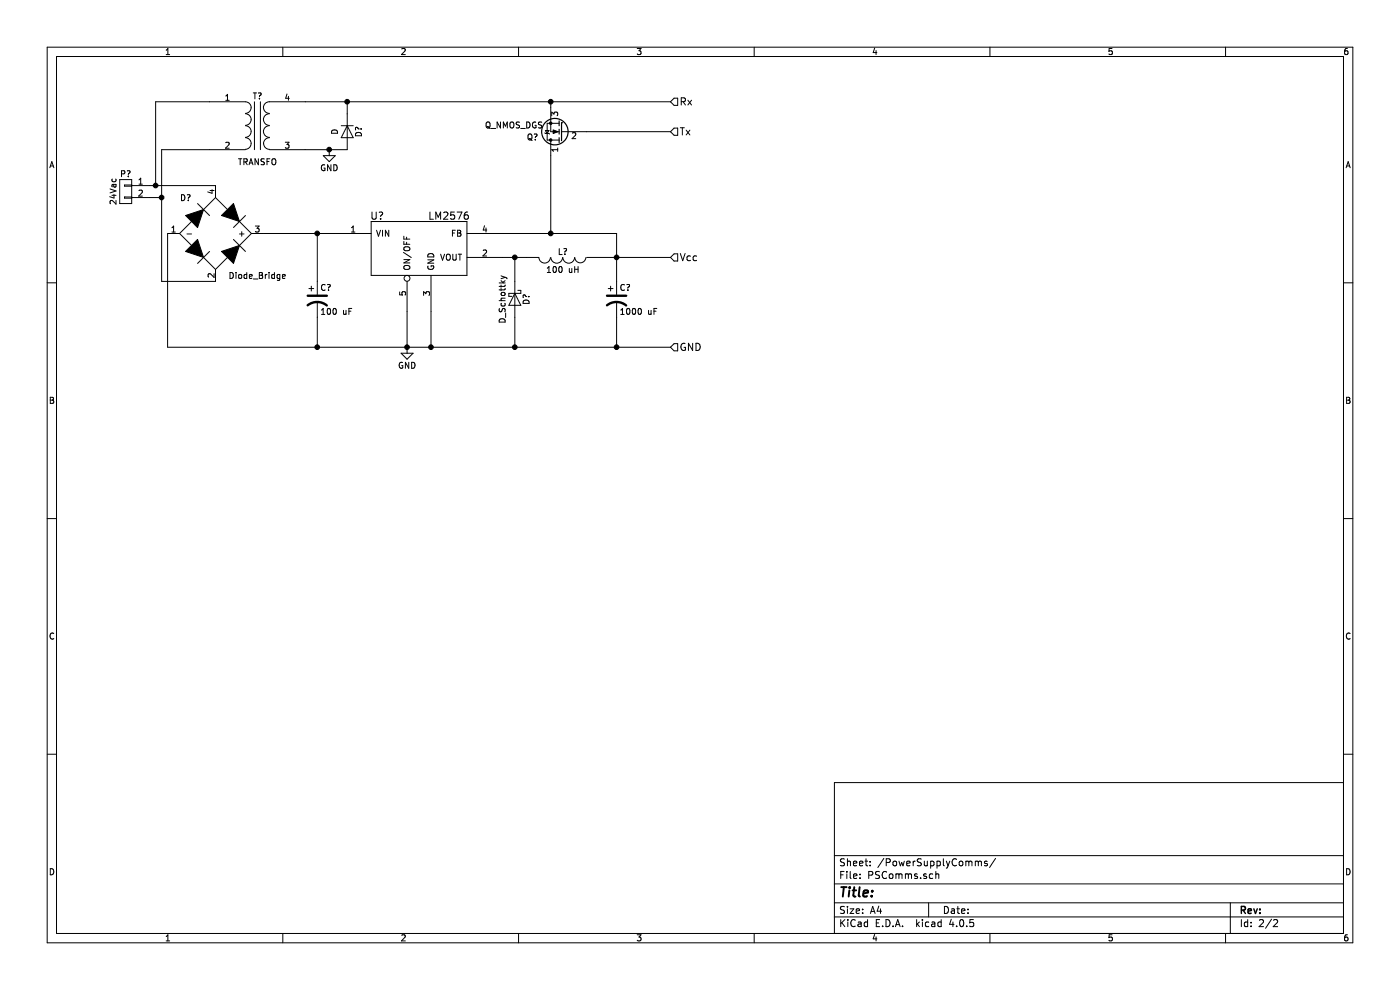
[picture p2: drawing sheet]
EESchema Schematic File Version 2
LIBS:RemoteMotorDriver-rescue
LIBS:power
LIBS:device
LIBS:transistors
LIBS:conn
LIBS:linear
LIBS:regul
LIBS:74xx
LIBS:cmos4000
LIBS:adc-dac
LIBS:memory
LIBS:xilinx
LIBS:microcontrollers
LIBS:dsp
LIBS:microchip
LIBS:analog_switches
LIBS:motorola
LIBS:texas
LIBS:intel
LIBS:audio
LIBS:interface
LIBS:digital-audio
LIBS:philips
LIBS:display
LIBS:cypress
LIBS:siliconi
LIBS:opto
LIBS:atmel
LIBS:contrib
LIBS:valves
LIBS:l293
LIBS:a11xx
LIBS:vreg
LIBS:RemoteMotorDriver-cache
EELAYER 25 0
EELAYER END
$Descr A4 11693 8268
encoding utf-8
Sheet 2 2
Title ""
Date ""
Rev ""
Comp ""
Comment1 ""
Comment2 ""
Comment3 ""
Comment4 ""
$EndDescr
$Comp
L CONN_01X02 P?
U 1 1
P 1050 1600
F 0 "P?" H 1050 1750 50  0000 C CNN
F 1 "24Vac" V 1150 1600 50  0000 C CNN
F 2 "" H 1050 1600 50  0000 C CNN
F 3 "" H 1050 1600 50  0000 C CNN
	1    1050 1600
	-1   0    0    -1  
$EndComp
$Comp
L TRANSFO T?
U 1 1
P 2150 1050
F 0 "T?" H 2150 1300 50  0000 C CNN
F 1 "TRANSFO" H 2150 750 50  0000 C CNN
F 2 "" H 2150 1050 50  0000 C CNN
F 3 "" H 2150 1050 50  0000 C CNN
	1    2150 1050
	1    0    0    -1  
$EndComp
$Comp
L Diode_Bridge D?
U 1 1
P 1800 1950
F 0 "D?" H 1550 2250 50  0000 C CNN
F 1 "Diode_Bridge" H 2150 1600 50  0000 C CNN
F 2 "" H 1800 1950 50  0000 C CNN
F 3 "" H 1800 1950 50  0000 C CNN
	1    1800 1950
	1    0    0    -1  
$EndComp
$Comp
L D D?
U 1 1
P 2900 1100
F 0 "D?" H 2900 1200 50  0000 C CNN
F 1 "D" H 2900 1000 50  0000 C CNN
F 2 "" H 2900 1100 50  0000 C CNN
F 3 "" H 2900 1100 50  0000 C CNN
	1    2900 1100
	0    1    1    0   
$EndComp
$Comp
L GND #PWR?
U 1 1
P 2750 1250
F 0 "#PWR?" H 2750 1000 50  0001 C CNN
F 1 "GND" H 2750 1100 50  0000 C CNN
F 2 "" H 2750 1250 50  0000 C CNN
F 3 "" H 2750 1250 50  0000 C CNN
	1    2750 1250
	1    0    0    -1  
$EndComp
Text HLabel 5600 850  2    60   Input ~ 0
Rx
$Comp
L LM2576 U?
U 1 1
P 3500 2050
F 0 "U?" H 3150 2300 60  0000 C CNN
F 1 "LM2576" H 3750 2300 60  0000 C CNN
F 2 "" H 3500 2050 60  0001 C CNN
F 3 "" H 3500 2050 60  0001 C CNN
F 4 "Texas Instruments" H 3500 2400 60  0001 C CNN "Manufacturer"
	1    3500 2050
	1    0    0    -1  
$EndComp
$Comp
L CP1 C?
U 1 1
P 2650 2500
F 0 "C?" H 2675 2600 50  0000 L CNN
F 1 "100 uF" H 2675 2400 50  0000 L CNN
F 2 "" H 2650 2500 50  0000 C CNN
F 3 "" H 2650 2500 50  0000 C CNN
	1    2650 2500
	1    0    0    -1  
$EndComp
$Comp
L GND #PWR?
U 1 1
P 3400 2900
F 0 "#PWR?" H 3400 2650 50  0001 C CNN
F 1 "GND" H 3400 2750 50  0000 C CNN
F 2 "" H 3400 2900 50  0000 C CNN
F 3 "" H 3400 2900 50  0000 C CNN
	1    3400 2900
	1    0    0    -1  
$EndComp
Text HLabel 5600 2150 2    60   Input ~ 0
Vcc
Wire Wire Line
	1250 1550 1800 1550
Wire Wire Line
	1250 1650 1350 1650
Wire Wire Line
	1350 1250 1350 2350
Wire Wire Line
	1350 1250 1750 1250
Connection ~ 1350 1650
Wire Wire Line
	1300 1550 1300 850 
Wire Wire Line
	1300 850  1750 850 
Connection ~ 1300 1550
Wire Wire Line
	1350 2350 1800 2350
Wire Wire Line
	2550 1250 2900 1250
Connection ~ 2750 1250
Wire Wire Line
	2900 950  2900 850 
Wire Wire Line
	2550 850  5600 850 
Connection ~ 2900 850 
Wire Wire Line
	2200 1950 2800 1950
Wire Wire Line
	2650 2350 2650 1950
Connection ~ 2650 1950
Wire Wire Line
	1400 1950 1400 2900
Wire Wire Line
	1400 2900 5600 2900
Wire Wire Line
	3600 2900 3600 2600
Wire Wire Line
	3400 2600 3400 2900
Connection ~ 3400 2900
Wire Wire Line
	2650 2650 2650 2900
Connection ~ 2650 2900
$Comp
L CP1 C?
U 1 1
P 5150 2500
F 0 "C?" H 5175 2600 50  0000 L CNN
F 1 "1000 uF" H 5175 2400 50  0000 L CNN
F 2 "" H 5150 2500 50  0000 C CNN
F 3 "" H 5150 2500 50  0000 C CNN
	1    5150 2500
	1    0    0    -1  
$EndComp
$Comp
L INDUCTOR L?
U 1 1
P 4700 2150
F 0 "L?" V 4650 2150 50  0000 C CNN
F 1 "100 uH" V 4800 2150 50  0000 C CNN
F 2 "" H 4700 2150 50  0000 C CNN
F 3 "" H 4700 2150 50  0000 C CNN
	1    4700 2150
	0    1    1    0   
$EndComp
$Comp
L D_Schottky D?
U 1 1
P 4300 2500
F 0 "D?" H 4300 2600 50  0000 C CNN
F 1 "D_Schottky" H 4300 2400 50  0000 C CNN
F 2 "" H 4300 2500 50  0000 C CNN
F 3 "" H 4300 2500 50  0000 C CNN
	1    4300 2500
	0    1    1    0   
$EndComp
Wire Wire Line
	4300 2900 4300 2650
Connection ~ 3600 2900
Wire Wire Line
	5150 2900 5150 2650
Connection ~ 4300 2900
Wire Wire Line
	5150 1950 5150 2350
Wire Wire Line
	5000 2150 5600 2150
Connection ~ 5150 2150
Wire Wire Line
	4300 2350 4300 2150
Wire Wire Line
	4200 2150 4400 2150
Connection ~ 4300 2150
Wire Wire Line
	5150 1950 4200 1950
Text HLabel 5600 2900 2    60   Input ~ 0
GND
Connection ~ 5150 2900
$Comp
L Q_NMOS_DGS Q?
U 1 1
P 4700 1100
F 0 "Q?" H 5000 1150 50  0000 R CNN
F 1 "Q_NMOS_DGS" H 5350 1050 50  0000 R CNN
F 2 "" H 4900 1200 50  0000 C CNN
F 3 "" H 4700 1100 50  0000 C CNN
	1    4700 1100
	-1   0    0    1   
$EndComp
Wire Wire Line
	4600 900  4600 850 
Connection ~ 4600 850 
Wire Wire Line
	4600 1300 4600 1950
Connection ~ 4600 1950
Text HLabel 5600 1100 2    60   Input ~ 0
Tx
Wire Wire Line
	5600 1100 4900 1100
$EndSCHEMATC
